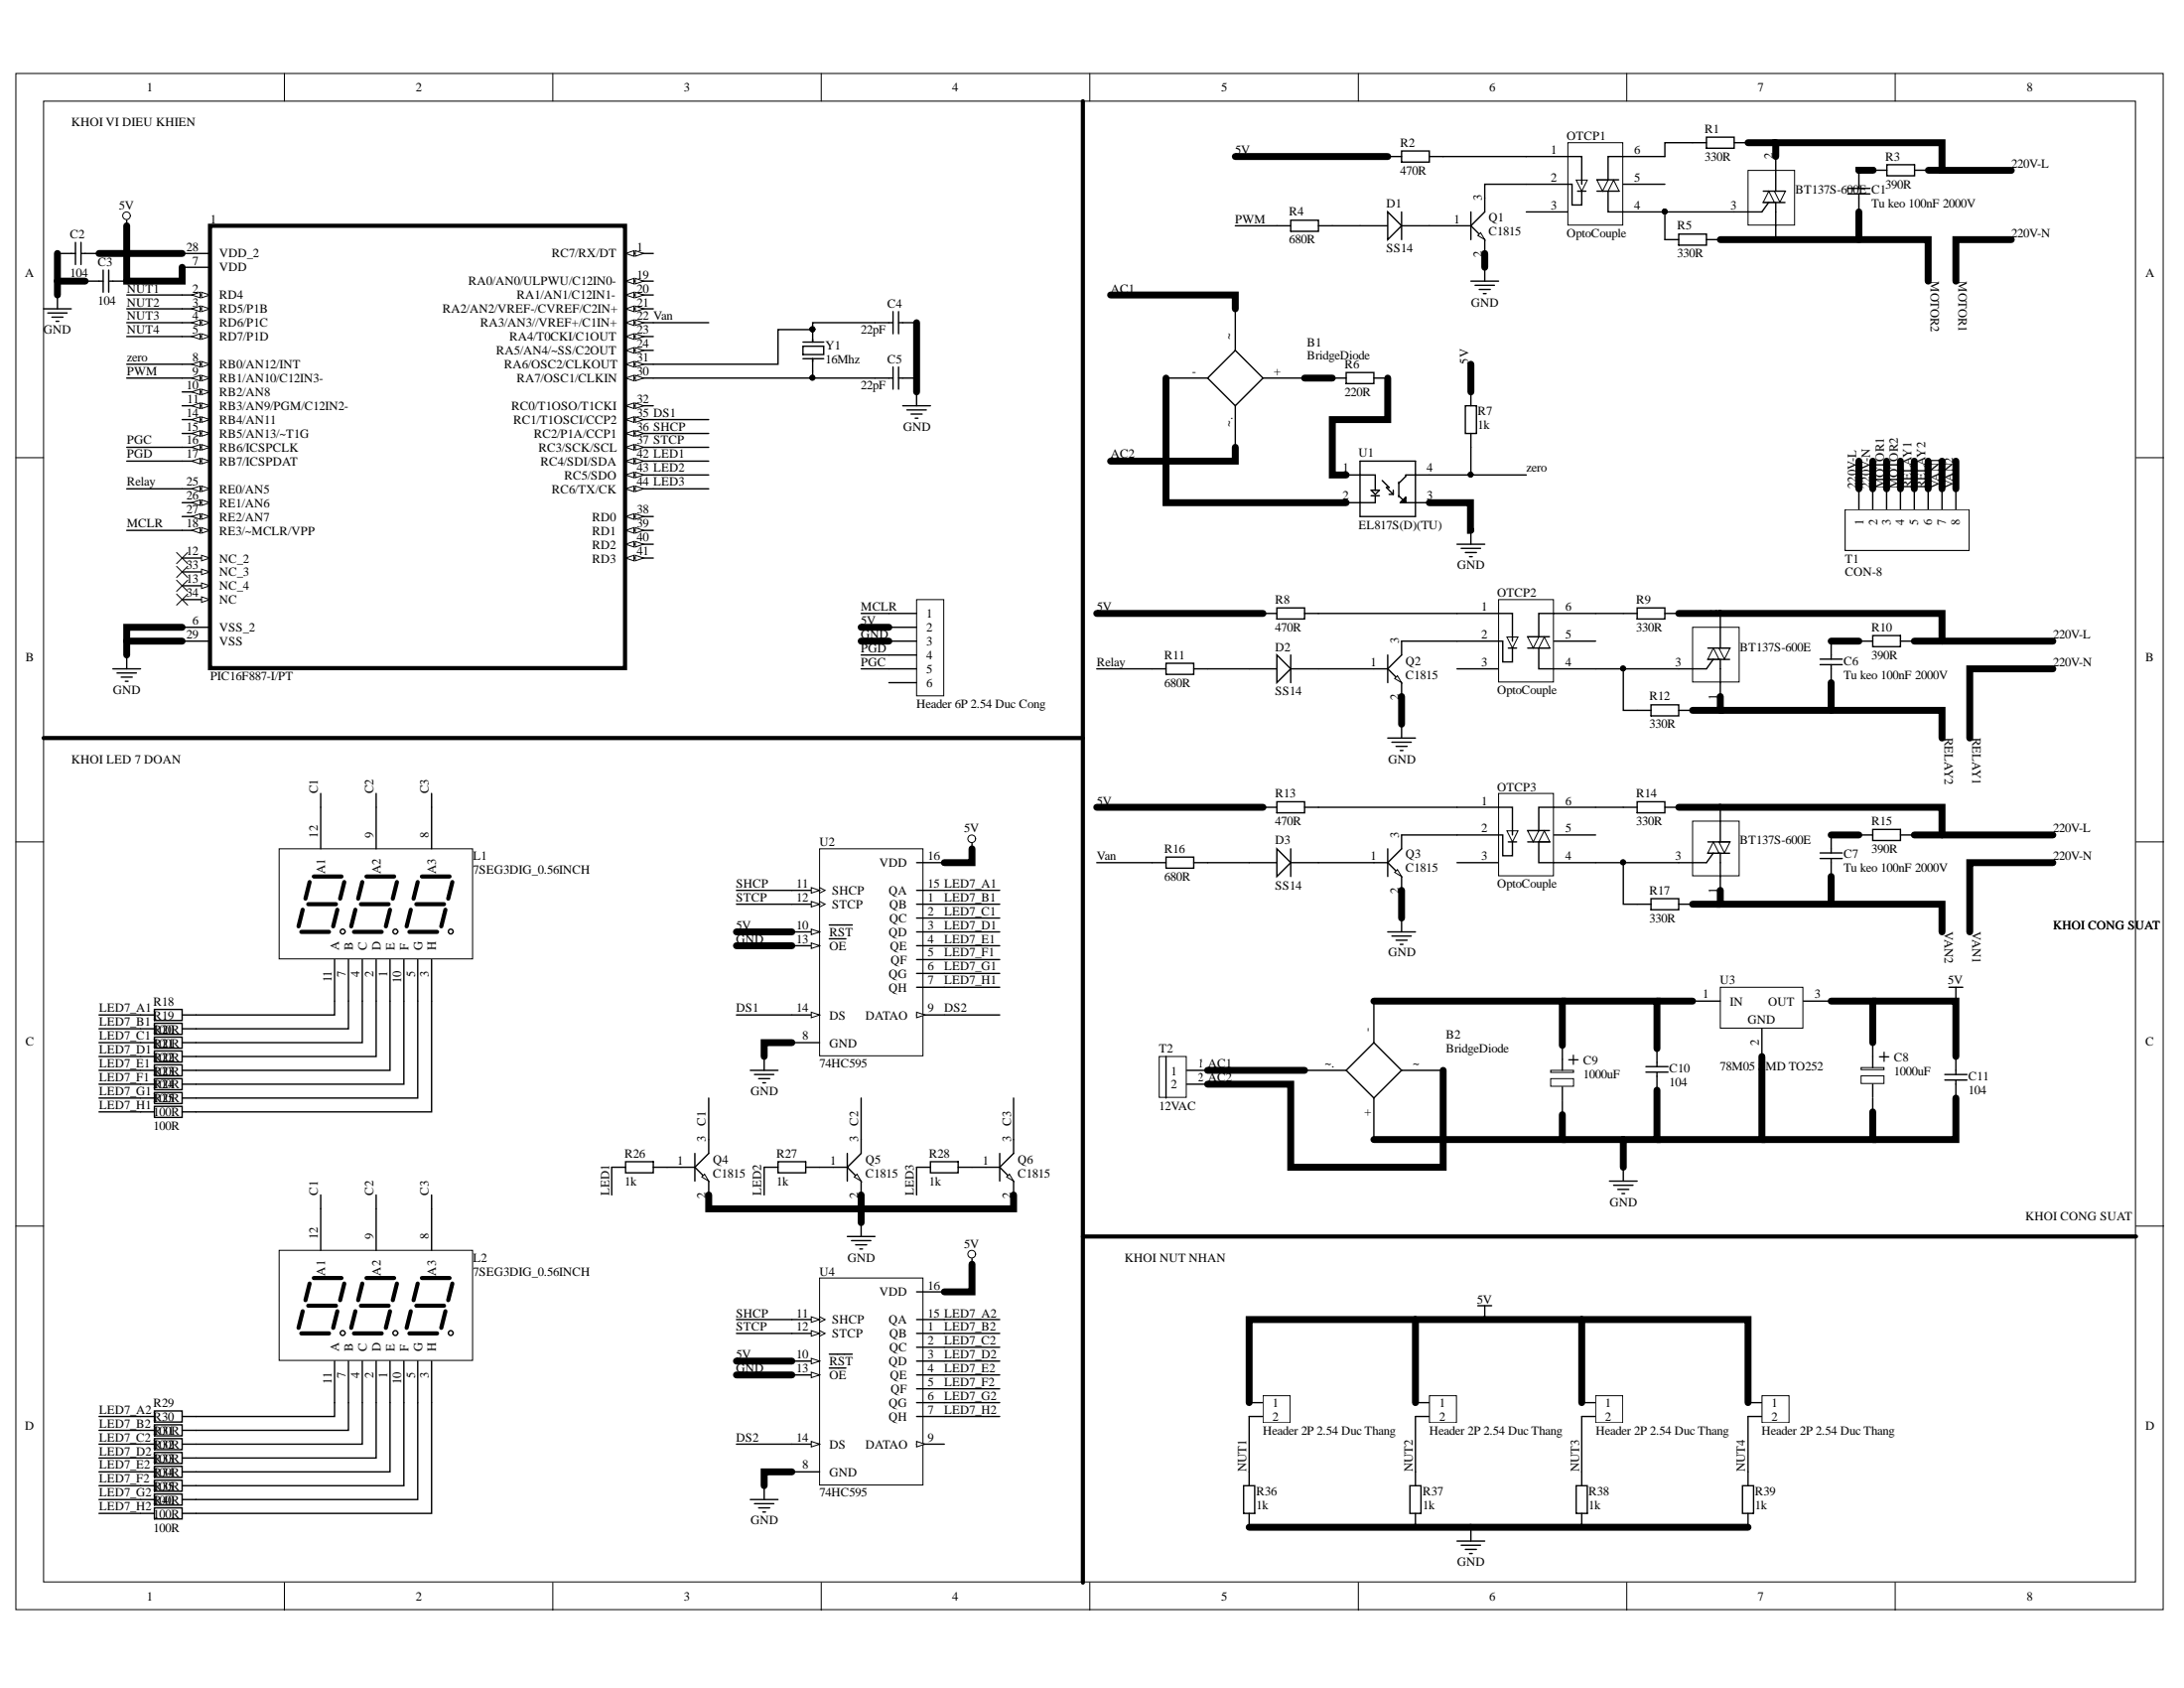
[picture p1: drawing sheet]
# Altium project PRJ_Wash.PrjPcb
1 sheet, 83 parts. Net scope: global (net labels, ports and power ports of the same name join across sheets).
Board files: PCB_Wash.PcbDoc, PCB_WashVer2.PcbDoc

## Sheet SCH_Wash.SchDoc
size A3

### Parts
1  PIC16F887-I/PT  [QFP80P1200X1200X120-44N]
B1  BridgeDiode  [DIOB_DB107S]
B2  BridgeDiode  [KBP310]
BT1  BT137S-600E  [TO252_NEW]
BT2  BT137S-600E  [TO252_NEW]
BT3  BT137S-600E  [TO252_NEW]
C1  Tu keo 100nF 2000V  [TU KEO 25MM]
C2  104  [tu 0805]
C3  104  [tu 0805]
C4  22pF  [tu 0805]
C5  22pF  [tu 0805]
C6  Tu keo 100nF 2000V  [TU KEO 25MM]
C7  Tu keo 100nF 2000V  [TU KEO 25MM]
C8  1000uF  [tu nhom 10 (G)]
C9  1000uF  [tu nhom 10 (G)]
C10  104  [tu 0805]
C11  104  [tu 0805]
D1  SS14  [DIODE SMD]
D2  SS14  [DIODE SMD]
D3  SS14  [DIODE SMD]
H1  Header 6P 2.54 Duc Cong  [Header 6P DC 2.54]
H2  Header 2P 2.54 Duc Thang  [XH2.54M-2]
H3  Header 2P 2.54 Duc Thang  [XH2.54M-2]
H4  Header 2P 2.54 Duc Thang  [XH2.54M-2]
H5  Header 2P 2.54 Duc Thang  [XH2.54M-2]
L1  7SEG3DIG_0.56INCH  [7SEG_3DIGIT_0.56INCH]
L2  7SEG3DIG_0.56INCH  [7SEG_3DIGIT_0.56INCH]
OTCP1  OptoCouple  [OPTOCOUPLER_H11F3SR2M]
OTCP2  OptoCouple  [OPTOCOUPLER_H11F3SR2M]
OTCP3  OptoCouple  [OPTOCOUPLER_H11F3SR2M]
Q1  C1815  [SOT23B]
Q2  C1815  [SOT23B]
Q3  C1815  [SOT23B]
Q4  C1815  [SOT23B]
Q5  C1815  [SOT23B]
Q6  C1815  [SOT23B]
R1  330R  [Tro SMD 0805]
R2  470R  [Tro SMD 0805]
R3  390R  [Tro SMD 0805]
R4  680R  [tro smd 0805]
R5  330R  [Tro SMD 0805]
R6  220R  [tro smd 0805]
R7  1k  [tro smd 0805]
R8  470R  [Tro SMD 0805]
R9  330R  [Tro SMD 0805]
R10  390R  [Tro SMD 0805]
R11  680R  [tro smd 0805]
R12  330R  [Tro SMD 0805]
R13  470R  [Tro SMD 0805]
R14  330R  [Tro SMD 0805]
R15  390R  [Tro SMD 0805]
R16  680R  [tro smd 0805]
R17  330R  [Tro SMD 0805]
R18  100R  [tro smd 0805]
R19  100R  [tro smd 0805]
R20  100R  [tro smd 0805]
R21  100R  [tro smd 0805]
R22  100R  [tro smd 0805]
R23  100R  [tro smd 0805]
R24  100R  [tro smd 0805]
R25  100R  [tro smd 0805]
R26  1k  [tro smd 0805]
R27  1k  [tro smd 0805]
R28  1k  [tro smd 0805]
R29  100R  [tro smd 0805]
R30  100R  [tro smd 0805]
R31  100R  [tro smd 0805]
R32  100R  [tro smd 0805]
R33  100R  [tro smd 0805]
R34  100R  [tro smd 0805]
R35  100R  [tro smd 0805]
R36  1k  [tro smd 0805]
R37  1k  [tro smd 0805]
R38  1k  [tro smd 0805]
R39  1k  [tro smd 0805]
R40  100R  [tro smd 0805]
T1  CON-8  [TER_8P_8.25]
T2  12VAC  [CON_2P_5mm]
U1  EL817S(D)(TU)  [SOIC254P1030X460-4N]
U2  74HC595  [sop 16]
U3  78M05 SMD TO252  [TO252]
U4  74HC595  [sop 16]
Y1  16Mhz  [Thach Anh 2 chan SMD]

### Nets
5V: 1.7(VDD) 1.28(VDD_2) C2.1 C3.1 C8.1 C11.1 H1.2 H2.1 H3.1 H4.1 H5.1 R2.1 R7.2 R8.1 R13.1 U2.10(~{RST}) U2.16(VDD) U3.3(OUT) U4.10(~{RST}) U4.16(VDD)
GND: 1.6(VSS_2) 1.29(VSS) B2.+ C2.2 C3.2 C4.1 C5.1 C8.2 C9.2 C10.2 C11.2 H1.3 Q1.2(E) Q2.2(E) Q3.2(E) Q4.2(E) Q5.2(E) Q6.2(E) R36.1 R37.1 R38.1 R39.1 U1.3(ET) U2.8(GND) U2.13(~{OE}) U3.2(GND) U4.8(GND) U4.13(~{OE})
220V-L: BT1.2 BT2.2 BT3.2 R1.2 R3.1 R9.2 R10.1 R14.2 R15.1 T1.1
220V-N: T1.2 T1.3 T1.5 T1.7  [also labelled MOTOR1, RELAY1, VAN1]
AC1: B1.~ B2.~. T2.1
AC2: B1.~. B2.~ T2.2
C1: L1.12(A1) L2.12(A1) Q4.3(C)
C2: L1.9(A2) L2.9(A2) Q5.3(C)
C3: L1.8(A3) L2.8(A3) Q6.3(C)
DS1: 1.35(RC1/T1OSCI/CCP2) U2.14(DS)
DS2: U2.9(DATAO) U4.14(DS)
LED1: 1.42(RC4/SDI/SDA) R26.2
LED2: 1.43(RC5/SDO) R27.2
LED3: 1.44(RC6/TX/CK) R28.2
LED7_A1: R18.1 U2.15(QA)
LED7_A2: R29.1 U4.15(QA)
LED7_B1: R19.1 U2.1(QB)
LED7_B2: R30.1 U4.1(QB)
LED7_C1: R20.1 U2.2(QC)
LED7_C2: R31.1 U4.2(QC)
LED7_D1: R21.1 U2.3(QD)
LED7_D2: R32.1 U4.3(QD)
LED7_E1: R22.1 U2.4(QE)
LED7_E2: R33.1 U4.4(QE)
LED7_F1: R23.1 U2.5(QF)
LED7_F2: R34.1 U4.5(QF)
LED7_G1: R24.1 U2.6(QG)
LED7_G2: R35.1 U4.6(QG)
LED7_H1: R25.1 U2.7(QH)
LED7_H2: R40.1 U4.7(QH)
MCLR: 1.18(RE3/~MCLR/VPP) H1.1
MOTOR2: BT1.1 C1.2 R5.2 T1.4
NUT1: 1.2(RD4) H2.2 R36.2
NUT2: 1.3(RD5/P1B) H3.2 R37.2
NUT3: 1.4(RD6/P1C) H4.2 R38.2
NUT4: 1.5(RD7/P1D) H5.2 R39.2
PGC: 1.16(RB6/ICSPCLK) H1.5
PGD: 1.17(RB7/ICSPDAT) H1.4
PWM: 1.9(RB1/AN10/C12IN3-) R4.1
Relay: 1.25(RE0/AN5) R11.1
RELAY2: BT2.1 C6.2 R12.2 T1.6
SHCP: 1.36(RC2/P1A/CCP1) U2.11(SHCP) U4.11(SHCP)
STCP: 1.37(RC3/SCK/SCL) U2.12(STCP) U4.12(STCP)
Van: 1.22(RA3/AN3//VREF+/C1IN+) R16.1
VAN2: BT3.1 C7.2 R17.2 T1.8
zero: 1.8(RB0/AN12/INT) R7.1 U1.4(CT)
Net1_30: 1.30(RA7/OSC1/CLKIN) C5.2 Y1.1
Net1_31: 1.31(RA6/OSC2/CLKOUT) C4.2 Y1.2
NetB1_+: B1.+ R6.1
NetB1_-: B1.- U1.2(C)
NetB2_-: B2.- C9.1 C10.1 U3.1(IN)
NetBT1_3: BT1.3 OTCP1.4 R5.1
NetBT2_3: BT2.3 OTCP2.4 R12.1
NetBT3_3: BT3.3 OTCP3.4 R17.1
NetC1_1: C1.1 R3.2
NetC6_1: C6.1 R10.2
NetC7_1: C7.1 R15.2
NetD1_1: D1.1(A) R4.2
NetD1_2: D1.2(K) Q1.1(B)
NetD2_1: D2.1(A) R11.2
NetD2_2: D2.2(K) Q2.1(B)
NetD3_1: D3.1(A) R16.2
NetD3_2: D3.2(K) Q3.1(B)
NetL1_1: L1.1(E) R22.2
NetL1_2: L1.2(D) R21.2
NetL1_3: L1.3(H) R25.2
NetL1_4: L1.4(C) R20.2
NetL1_5: L1.5(G) R24.2
NetL1_7: L1.7(B) R19.2
NetL1_10: L1.10(F) R23.2
NetL1_11: L1.11(A) R18.2
NetL2_1: L2.1(E) R33.2
NetL2_2: L2.2(D) R32.2
NetL2_3: L2.3(H) R40.2
NetL2_4: L2.4(C) R31.2
NetL2_5: L2.5(G) R35.2
NetL2_7: L2.7(B) R30.2
NetL2_10: L2.10(F) R34.2
NetL2_11: L2.11(A) R29.2
NetOTCP1_1: OTCP1.1 R2.2
NetOTCP1_2: OTCP1.2 Q1.3(C)
NetOTCP1_6: OTCP1.6 R1.1
NetOTCP2_1: OTCP2.1 R8.2
NetOTCP2_2: OTCP2.2 Q2.3(C)
NetOTCP2_6: OTCP2.6 R9.1
NetOTCP3_1: OTCP3.1 R13.2
NetOTCP3_2: OTCP3.2 Q3.3(C)
NetOTCP3_6: OTCP3.6 R14.1
NetQ4_1: Q4.1(B) R26.1
NetQ5_1: Q5.1(B) R27.1
NetQ6_1: Q6.1(B) R28.1
NetR6_2: R6.2 U1.1(A)

Not connected (* = marked no-connect by the designer): 1 1(RC7/RX/DT) 10(RB2/AN8) 11(RB3/AN9/PGM/C12IN2-) 12(NC_2)* 13(NC_4)* 14(RB4/AN11) 15(RB5/AN13/~T1G) 19(RA0/AN0/ULPWU/C12IN0-) 20(RA1/AN1/C12IN1-) 21(RA2/AN2/VREF-/CVREF/C2IN+) 23(RA4/T0CKI/C1OUT) 24(RA5/AN4/~SS/C2OUT) 26(RE1/AN6) 27(RE2/AN7) 32(RC0/T1OSO/T1CKI) 33(NC_3)* 34(NC)* 38(RD0) 39(RD1) 40(RD2) 41(RD3); H1 6; OTCP1 3 5; OTCP2 3 5; OTCP3 3 5; U4 9(DATAO)

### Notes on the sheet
- KHOI VI DIEU KHIEN
- KHOI LED 7 DOAN
- KHOI CONG SUAT
- KHOI NUT NHAN
